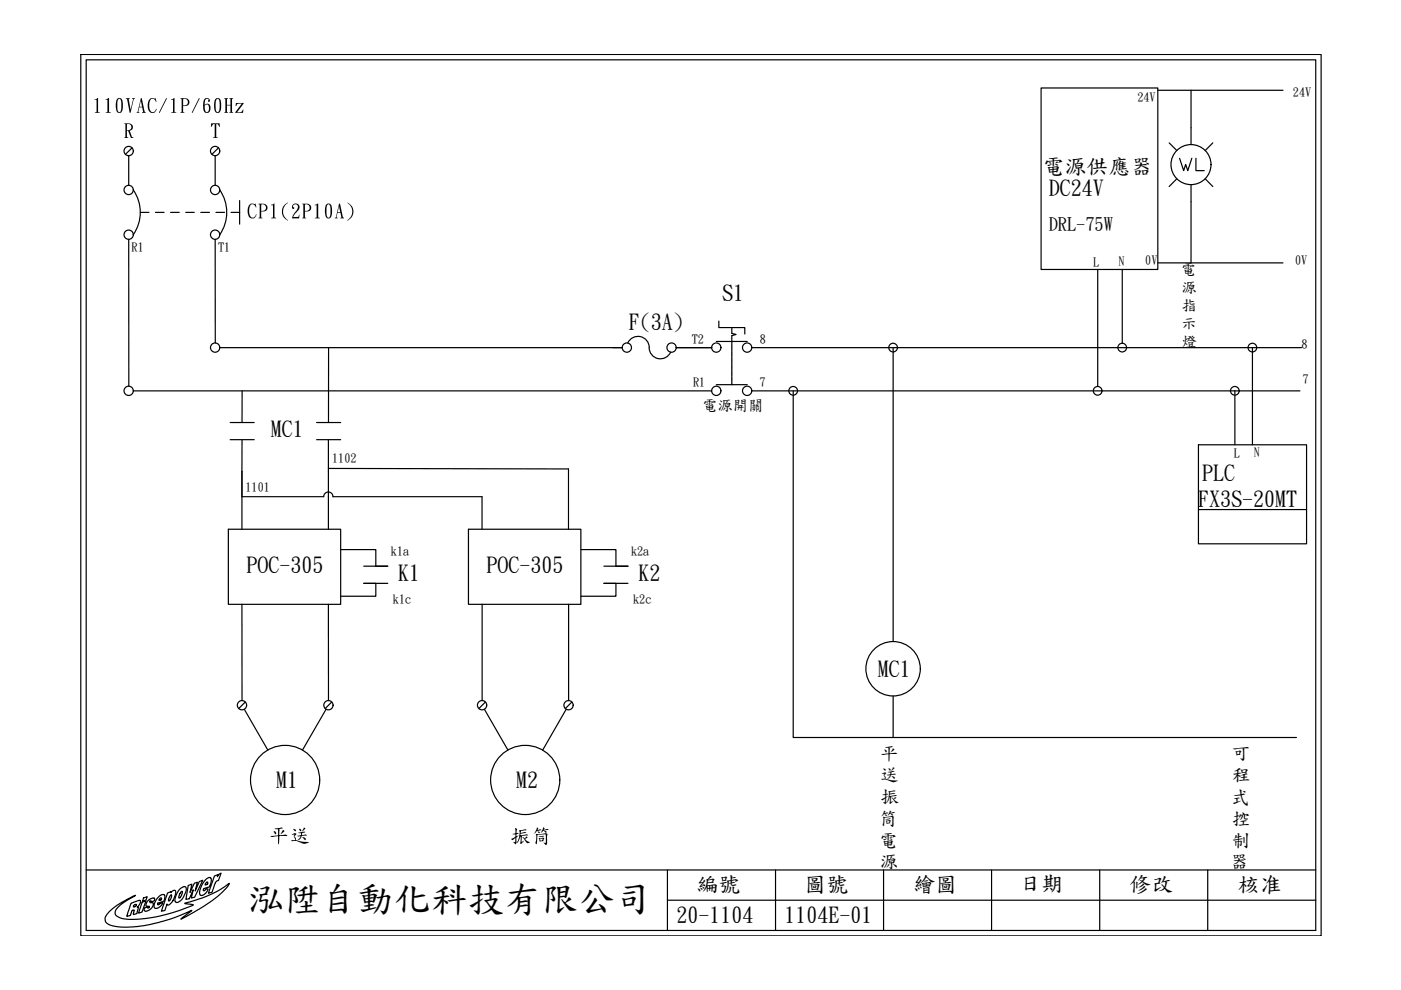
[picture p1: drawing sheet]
<svg xmlns="http://www.w3.org/2000/svg" width="297mm" height="210mm" viewBox="0 0 297 210" stroke-linecap="round" stroke-linejoin="round" font-family="sans-serif">
<path d="M17.1 11.5h263v186.9h-263zM18.3 12.7h260.7v184.6h-260.7zM18.3 184.5h260.7M141.5 184.5v12.8M141.5 190.9h137.5M164.4 184.5v12.8M187.3 184.5v12.8M210.2 184.5v12.8M233.2 184.5v12.8M256.1 184.5v12.8" fill="none" stroke="#000" stroke-width=".25"/>
<g fill="none" stroke="#000" stroke-width=".25">
<path d="M23.3 193.1l2-1.5 3.4-1.8-2.1 1.3-1.6 1.3-.6 .9v.5l.3 .4 1.2 .6 1.5 .1 3.2-.1 3.1-.5 3.4-.9 3.7-1.4 .2-.1-1.8-.4 4.5-1.4 2.6-1.2 2.3-1.6-.9 1.3-2.7 2.3-2.8 1.9-3.8 2.1 2.3-1.9-4.3 1.8-4.7 1.3-3.7 .4h-3.1l-1.7-.4-.8-.7-.1-.9zM27.8 191.5l1.7-.6 .3 .2-.1 .5-.6 .7 .2 .3-.3 1.1-.7 .2 .2-.9h-.3l-.3 .2-.2 .8-.8 .3zM28.4 191.9l.5-.1-.1 .3-.5 .2zM30.1 191.3l.9-.3-.9 2.4-.7 .2zM30.4 190.4l.8-.3-.2 .7-.8 .3zM31.4 190.9l1.2-.5 .2 .1-.1 .5a.36 .36 0 0 1-.6 .1l-.3 .2 .6 .1 .1 .2-.2 .7-.6 .6-.9 .3-.2-.2v-.5l.6-.2 .2 .2 .3-.2-.8-.3 .2-.7zM31.8 191.1h.1M33.4 191.7h.1M33.6 190.1l.7-.4h.5l.2 .2-.2 .9-.2 .3-1.1 .4-.1 .3h.2l.4-.3 .5-.1-.6 .9-.9 .3-.3-.3v-.7zM33.9 190.5l.3-.1v.3l-.5 .2zM35.5 189.3l.7-.3v.2l.4-.3 .4-.1a1.64 1.64 0 0 1-.2 1.8l-.9 1.2-.4 .1-.1-.2-.4 1.3-.8 .2zM36.1 189.9l.3-.1v.4l-.3 .6-.3 .2v-.4z"/>
<path d="M38 188.6l1-.6h.3l.2 .3-.1 .7-.7 1.5-.8 .7-.4 .2-.4-.3v-.6l.4-1zM38.4 189l.3 .1-.1 .5-.3 .6-.4 .2 .1-.8zM39.9 187.7l.8-.2-.4 1.7 .9-2 .6-.1-.4 1.8 .9-2 .7-.3-1.7 3.6-.7 .2 .4-1.7-.9 1.8-.7 .2zM43.6 186.5l.9-.5 .3 .2v.3l-.4 1.6-1.2 .3-.1 .4 .2 .1 .3-.3a.28 .28 0 0 1 .5-.1 .28 .28 0 0 1-.2 .5l-.9 .8-.6-.1-.1-.7 .3-.9zM43.7 187.2l.4-.2-.1 .4-.5 .2zM45.5 185.7l.7-.2-.1 .4 .2-.4 .6-.4-.7 1.6a.91 .91 0 0 0-.7 .9l-.5 1.6-.8 .2z"/>
</g>
<g fill="none" stroke="#000" stroke-width=".25">
<path d="M27.3 33v6.3M45.6 33v6.3M27.3 50.8h.1M45.6 50.8h.1M50.8 42.5v5M69.7 73.7l-.1 15.9M48.8 89.6h5.1M48.8 93.2h5.1M51.3 93.2v12.1h17.3M51.3 82.9v6.7M67.1 89.6h5.1M67.1 93.2h5.1"/>
<path d="M69.6 93.2v6.7M69.6 99.3l50.9 .1M168.2 82.9v73.5h106.7M261.8 82.8v11.5M48.4 112.2h23.8v15.9h-23.8zM70.6 105.3h31.6M72.3 116.5h7.4v3.5M99.3 112.2h23.9v15.9h-23.9zM123.2 116.5h7.4v3.5M254.1 108v7.3h22.9v-7.3M77.1 120h5.1M77.1 123.7h5.1"/>
<path d="M79.7 123.7v2.7h-7.5M128 120h5.1M128 123.7h5.1M130.6 123.7v2.7h-7.4"/>
<circle cx="189.4" cy="73.7" r=".92"/>
<circle cx="265.5" cy="73.7" r=".92"/>
<circle cx="168.2" cy="82.9" r=".92"/>
<circle cx="261.8" cy="82.9" r=".92"/>
</g>
<!-- layer: 0 -->
<g fill="none" stroke="#000" stroke-width=".25">
<path d="M220.7 18.7h24.8v38.4h-24.8zM245.5 19.1h26.5M252.5 19.1v11.6M28 31.4l-1.4 1.3M46.3 31.4l-1.4 1.3M247.9 30.3l1.6 1.6M249.5 37.9l-1.6 1.6M252.5 39.2v16.5M255.5 37.9l1.6 1.6M257.1 30.3l-1.6 1.6M27.3 50.8v31.1M28.3 40.3a8.3 8.3 0 0 1 0 9.5"/>
<path d="M29.8 45h1.8M33 45h1.8M36.2 45h1.8M39.4 45h1.8M42.6 45h1.8M45.6 50.8v21.9M45.8 45h1.8M46.6 40.3a8.3 8.3 0 0 1 0 9.5M49 45h1.8M232.7 57.1v24.8M237.9 57.1v15.7M245.5 55.7h26.5"/>
<path d="M46.6 73.7h85.3M133.1 72.7a2.44 2.44 0 0 1 3-1.3 2.44 2.44 0 0 1 1.6 2.8 2.38 2.38 0 0 0 2.1 1.9 2.38 2.38 0 0 0 2.4-1.4M143.4 73.7h7.5M152.4 68.1v1.4h5.5v1.3M155.2 70.7l.9 .2-.9 .3M159.4 73.7h116.6M189.4 73.7v62.3M265.5 73.7v20.6M28.3 82.9h122.6M51.3 99.9v12.3M69.6 99.9v12.3M120.5 99.4v12.8"/>
<path d="M159.4 82.9h116.2M254.1 94.3h22.9v13.7h-22.9zM68.6 105.3a.98 .98 0 0 1 1-1 .98 .98 0 0 1 1 1M102.2 105.3v6.9M51.3 128.1v20.5M69.6 128.1v20.5M102.2 128.1v20.5M120.6 128.1v20.5M51.8 150.4l5 8.7M52 148.9l-1.4 1.3M69.1 150.4l-5 8.7M70.3 148.9l-1.4 1.3"/>
<path d="M102.7 150.4l5 8.7M102.9 148.9l-1.4 1.3M120 150.4l-5 8.7M121.2 148.9l-1.3 1.3M189.4 147.6v8.8"/>
<circle cx="27.3" cy="32" r=".98"/>
<circle cx="45.6" cy="32" r=".98"/>
<circle cx="252.5" cy="34.9" r="4.2"/>
<circle cx="27.3" cy="40.3" r=".98"/>
<circle cx="27.3" cy="49.8" r=".98"/>
<circle cx="45.6" cy="49.8" r=".98"/>
<circle cx="45.6" cy="40.3" r=".98"/>
<circle cx="45.6" cy="73.7" r=".98"/>
<circle cx="132.9" cy="73.7" r=".98"/>
<circle cx="142.4" cy="73.7" r=".98"/>
<circle cx="237.9" cy="73.7" r=".92"/>
<circle cx="27.3" cy="82.9" r=".98"/>
<circle cx="232.7" cy="82.9" r=".92"/>
<circle cx="51.3" cy="149.5" r=".98"/>
<circle cx="69.6" cy="149.5" r=".98"/>
<circle cx="102.2" cy="149.5" r=".98"/>
<circle cx="120.5" cy="149.5" r=".98"/>
<circle cx="189.4" cy="141.8" r="5.8"/>
<circle cx="60.4" cy="165.4" r="7.3"/>
<circle cx="111.4" cy="165.4" r="7.3"/>
</g>
<path d="M50 21.8h1.7l-1.4 2 .9-.1 .3-.5h.1l-.1 .7h-1.6l1.4-1.9h-.9l-.5 .5zM73.7 43l.8 .6 .4 1.1-.2 1.2-1 .9 .7-.8 .3-.9-.2-1.2z" fill="#000"/>
<!-- layer: 7 -->
<g fill="none" stroke="#000" stroke-width=".25">
<path d="M151.9 72.4h6.5M155.2 69.5v1.2M155.2 71.2v1.2M155.2 72.5v.1M155.2 72.7v.1M155.2 72.9v.1M155.2 73.1v.1M155.2 73.3h.1M155.2 73.5h.1M155.2 73.6v.1M155.2 73.8v.1M155.2 74v.1"/>
<path d="M155.2 74.2v.1M155.2 74.4v.1M155.2 74.6h.1M155.2 74.7v.1M155.2 74.9v.1M155.2 75.1v.1M155.2 75.3v.1M155.2 75.5v.1M155.2 75.7h.1M155.2 75.8v.1M155.2 76v.1M155.2 76.2v.1"/>
<path d="M155.2 76.4v.1M155.2 76.6v.1M155.2 76.8h.1M155.2 76.9v.1M155.2 77.1v.1M155.2 77.3v.1M155.2 77.5v.1M155.2 77.7v.1M155.2 77.9h.1M155.2 78v.1M155.2 78.2v.1M155.2 78.4v.1"/>
<path d="M155.2 78.6v.1M155.2 78.8v.1M155.2 78.9v.1M155.2 79.1v.1M155.2 79.3v.1M155.2 79.5v.1M155.2 79.7v.1M155.2 79.9v.1M151.9 81.6h6.5M155.2 80v.1M155.2 80.2v.1M155.2 80.4v.1"/>
<path d="M155.2 80.6v.1M155.2 80.8v.1M155.2 81v.1M155.2 81.1v.1M155.2 81.3v.1M155.2 81.5v.1"/>
<circle cx="151.9" cy="73.7" r=".98"/>
<circle cx="158.4" cy="73.7" r=".98"/>
<circle cx="151.9" cy="82.9" r=".98"/>
<circle cx="158.4" cy="82.9" r=".98"/>
</g>
<g font-size="7.8">
<text x="52.5" y="192.9">泓陞自動</text>
<text x="83.6" y="192.9">化科技有限公司</text>
</g>
<text font-size="5.7" x="249.1" y="37.4">WL</text>
<g font-size="4.7">
<text x="221" y="36.6">電源供應器</text>
<text x="222.3" y="41.4">DC24V</text>
<text x="153.1" y="63.6">S1</text>
<text x="133.3" y="69.7">F(3A)</text>
<text x="57.4" y="92.5">MC1</text>
<text x="254.9" y="101.7">PLC</text>
<text x="254" y="107.2">FX3S-20MT</text>
<text x="52.2" y="121.2">POC-305</text>
<text x="84.4" y="123">K1</text>
<text x="103.2" y="121.2">POC-305</text>
<text x="135.3" y="123">K2</text>
<text x="186.1" y="143.2">MC1</text>
<text x="58.6" y="166.8">M1</text>
<text x="109.5" y="166.8">M2</text>
<text x="147.7" y="189">編號</text>
<text x="170.6" y="189">圖</text>
<text x="175.3" y="189">號</text>
<text x="193.7" y="189">繪圖</text>
<text x="216.2" y="188.7">日期</text>
<text x="239.5" y="189">修改</text>
<text x="262.4" y="189">核准</text>
<text x="143.5" y="195.5">20-1104</text>
<text x="166.4" y="195.5">1104E-01</text>
</g>
<g font-size="4.2">
<text x="19.6" y="23.8">110VAC/1P/60Hz</text>
<text x="26.3" y="29.1">R</text>
<text x="44.6" y="29.1">T</text>
<text x="52.4" y="46.1">CP1(2P10A)</text>
<text x="57" y="178.4">平送</text>
<text x="108.3" y="178.5">振筒</text>
</g>
<g font-size="3.9">
<text x="222.4" y="48.8">DRL-75W</text>
<text x="186.6" y="160.9">平</text>
<text x="261.1" y="160.9">可</text>
<text x="186.6" y="165.4">送</text>
<text x="261.2" y="165.4">程</text>
<text x="186.8" y="170">振</text>
<text x="261" y="170.2">式</text>
<text x="186.4" y="174.7">筒</text>
<text x="186.4" y="179.3">電</text>
<text x="261.2" y="179.3">制</text>
<text x="261.3" y="174.7">控</text>
<text x="186.5" y="183.9">源</text>
<text x="260.8" y="183.9">器</text>
</g>
<g font-size="3.2">
<text x="250.3" y="58">電</text>
<text x="250.5" y="61.9">源</text>
<text x="250.7" y="65.7">指</text>
<text x="250.5" y="69.5">示</text>
<text x="250.6" y="73.3">燈</text>
<text x="148.9" y="87">電源開</text>
<text x="158.6" y="87">關</text>
</g>
<g font-size="2.6">
<text x="241.2" y="21.3">24V</text>
<text x="274.1" y="20.4">24V</text>
<text x="27.9" y="53.2">R1</text>
<text x="46.2" y="53.2">T1</text>
<text x="231.8" y="56.3">L</text>
<text x="237.2" y="56.2">N</text>
<text x="242.8" y="56">0V</text>
<text x="274.6" y="56">0V</text>
<text x="146.7" y="72.8">T2</text>
<text x="161.1" y="72.8">8</text>
<text x="276" y="73.7">8</text>
<text x="147" y="81.9">R1</text>
<text x="161" y="81.9">7</text>
<text x="276.2" y="81.2">7</text>
<text x="70.4" y="97.9">1102</text>
<text x="261.6" y="96.8">L</text>
<text x="265.9" y="96.7">N</text>
<text x="52.1" y="104.1">1101</text>
<text x="82.9" y="117.7">k1a</text>
<text x="133.8" y="117.7">k2a</text>
<text x="83.3" y="127.9">k1c</text>
<text x="134.2" y="127.9">k2c</text>
</g>
</svg>
